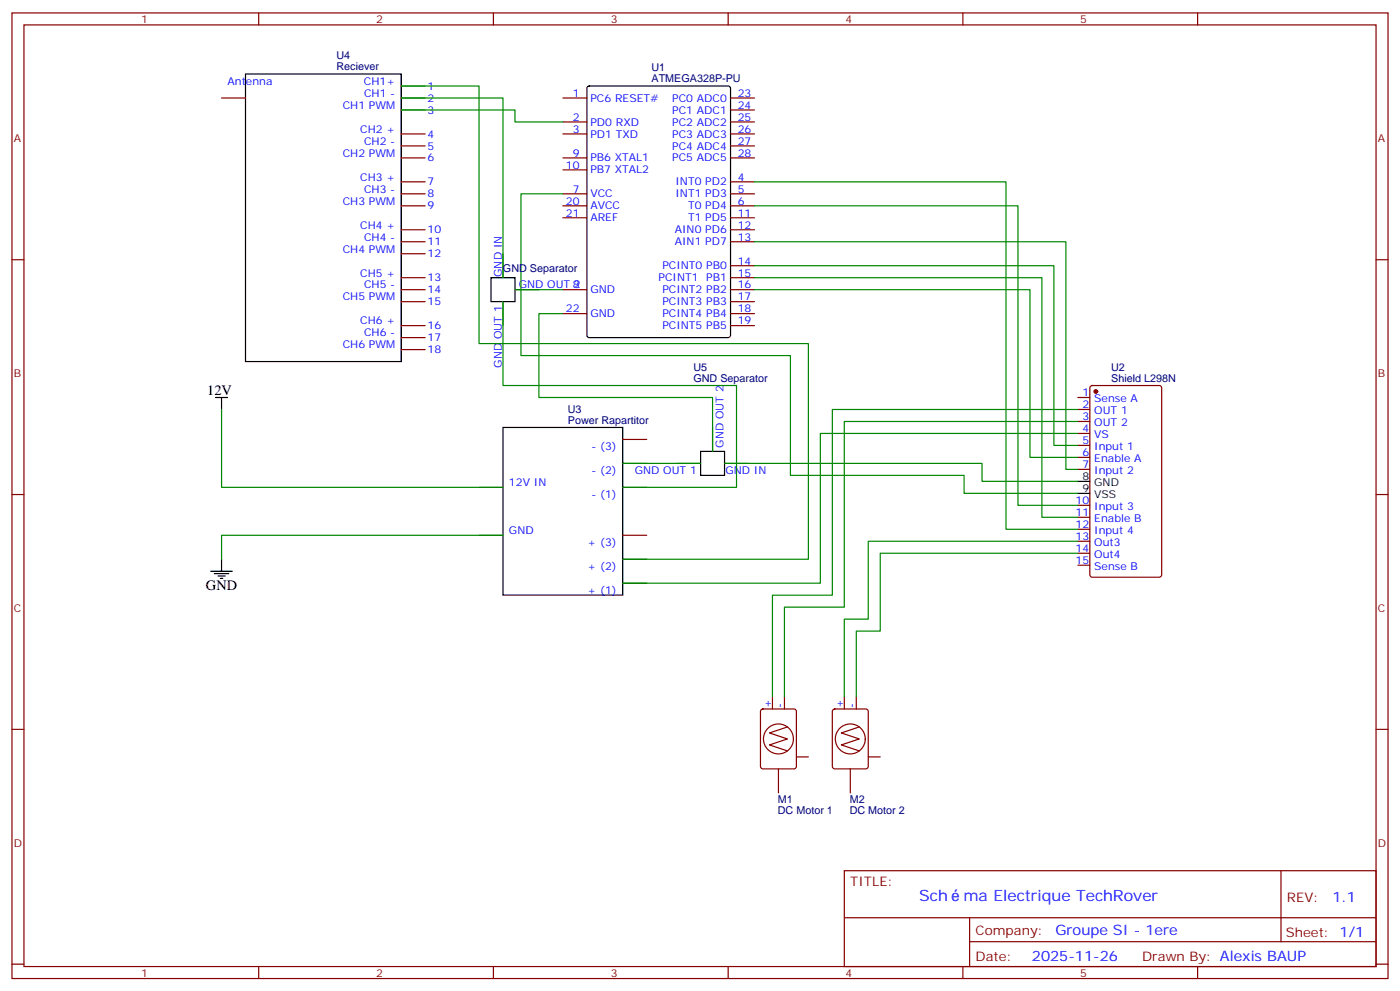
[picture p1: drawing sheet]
<svg xmlns="http://www.w3.org/2000/svg" width="412mm" height="292mm" viewBox="0 0 412 292" stroke-linecap="round" stroke-linejoin="round" font-family="sans-serif">
<g fill="none" stroke="#870000" stroke-width=".35">
<path d="M3.5 3.8h405.4v284.3h-405.4zM7.1 7.3h398.2v277.3h-398.2zM76.2 3.8v3.5M145.3 3.8v3.5M214.5 3.8v3.5M283.6 3.8v3.5M352.8 3.8v3.5M65.3 28.9h7M118.2 28.9h7M118.2 39.4h7M118.2 32.4h7M118.2 25.3h7"/>
<path d="M165.8 28.9h7.1M165.8 35.9h7.1M165.8 39.4h7.1M215.2 28.9h7M215.2 35.9h7M215.2 39.4h7M215.2 32.4h7M118.2 53.6h7M118.2 57.1h7M118.2 46.5h7M118.2 43h7M165.8 57.1h7.1"/>
<path d="M165.8 46.5h7.1M165.8 50h7.1M215.2 53.6h7M215.2 57.1h7M215.2 46.5h7M215.2 43h7M3.5 76.5h3.6M118.2 60.6h7M118.2 67.7h7M118.2 71.2h7M118.2 74.7h7M148.2 74.7v7.1"/>
<path d="M165.8 60.6h7.1M165.8 64.1h7.1M215.2 60.6h7M215.2 64.1h7M215.2 67.7h7M215.2 71.2h7M215.2 78.2h7M405.3 76.5h3.6M118.2 85.3h7M118.2 81.8h7M118.2 88.8h7M118.2 95.9h7"/>
<path d="M118.2 99.4h7M148.2 88.8v7.1M151.7 85.3h7M165.8 85.3h7.1M165.8 92.4h7.1M215.2 85.3h7M215.2 81.8h7M215.2 88.8h7M215.2 92.4h7M215.2 95.9h7M118.2 102.9h7M317.5 117.1h3.5"/>
<path d="M321.3 113.7l.4-.2h19.8l.6 .5 .1 55.3-.5 .6-20 .1-.6-.5-.1-55.3zM183.4 136.5h7.1M183.4 129.4h7.1M199.3 136.5h7.1M209.9 125.9v7M213.4 136.5h7.1M317.5 120.6h3.5M317.5 124.1h3.5M317.5 127.6h3.5M317.5 131.2h3.5M317.5 134.7h3.5M317.5 138.2h3.5"/>
<path d="M3.5 145.6h3.6M141.1 143.5h7.1M141.1 157.6h7.1M183.4 143.5h7.1M183.4 157.6h7.1M317.5 148.8h3.5M317.5 152.3h3.5M317.5 155.9h3.5M317.5 159.4h3.5M405.3 145.6h3.6M183.4 171.7h7.1M183.4 164.7h7.1"/>
<path d="M317.5 162.9h3.5M317.5 166.4h3.5M3.5 214.8h3.6M224.2 209l.5-.2h9.2l.6 .4 .1 16.5-.5 .7h-9.4l-.6-.4-.1-16.5zM227.5 205.2v3.6M231.1 205.2v3.6M232 214.1l-5.3 1.7 5.3 1.8-5.3 1.8 5.3 1.7M245.4 209l.5-.2h9.2l.6 .4 .1 16.5-.5 .7h-9.4l-.7-.4v-16.5zM248.7 205.2v3.6M252.2 205.2v3.6M253.1 214.1l-5.3 1.7 5.3 1.8-5.3 1.8 5.3 1.7M405.3 214.8h3.6"/>
<path d="M229.3 226.4v7.1M234.6 222.9h3.5M250.5 226.4v7.1M255.8 222.9h3.5M248.7 256.4h156.6v28.2h-156.6zM377.3 256.4v20.9M248.7 270.2h156.5M285.6 277.3h119.6M285.6 270.2v14.2M3.5 283.9h3.6M76.2 284.6v3.5M145.3 284.6v3.5"/>
<path d="M214.5 284.6v3.5M283.6 284.6v3.5M352.8 284.6v3.5M405.3 283.9h3.6"/>
<circle cx="229.3" cy="217.6" r="4.4"/>
<circle cx="250.5" cy="217.6" r="4.4"/>
</g>
<g fill="none" stroke="#000" stroke-width=".35">
<path d="M72.3 21.8h45.9v84.7h-45.9zM173.1 25.5l.5-.2h40.9l.6 .5 .1 72.9-.5 .7h-41.1l-.7-.4v-73zM144.6 81.8h7.1v7h-7.1zM63.5 117.1h3.5M65.3 117.1v3.5M148.2 125.9h35.2v49.4h-35.2zM206.4 132.9h7v7.1h-7zM317.5 141.7h3.5M317.5 145.3h3.5M62.1 168.2h6.3M63.1 168.9h4.3M64.2 169.6h2.1"/>
<path d="M64.9 170.3h.7M65.3 164.7v3.5"/>
</g>
<circle cx="322.8" cy="115.3" r=".53" fill="#870000" stroke="#870000" stroke-width=".35"/>
<g fill="none" stroke="#008700" stroke-width=".35">
<path d="M118.2 32.4h33.5v3.5h14.1M118.2 28.9h30v52.9M118.2 25.3h22.9v75.9h97v63.5h-54.7M165.8 57.1h-12.3v47.6h79.3v35.3h51.2v5.3h33.5M222.2 53.6h74.1v102.3h21.2M222.2 78.2h88.2v53h7.1M222.2 71.2h91.8v67h3.5M222.2 60.6h77.7v88.2h17.6M148.2 88.8v24.7h68.8v30h-33.6M151.7 85.3h14.1M165.8 92.4h-7.1v24.7h51.2v15.8M222.2 85.3h81.2v49.4h14.1"/>
<path d="M222.2 81.8h84.7v70.5h10.6M65.3 120.6v22.9h82.9M183.4 136.5h23M213.4 136.5h75.9v5.2h28.2M317.5 120.6h-72.3v54.7h-17.7v29.9M317.5 124.1h-68.8v54.7h-17.6v26.4M317.5 127.6h-75.8v44.1h-58.3M148.2 157.6h-82.9v7.1M317.5 159.4h-61.7v22.9h-7.1v22.9M317.5 162.9h-58.2v22.9h-7.1v19.4"/>
</g>
<g font-size="4.6" fill="#00f">
<text x="270.8" y="265.4">Sch</text>
<text x="283.8" y="265.4">ma Electrique TechRover</text>
</g>
<g font-size="4.2">
<text x="61" y="116.3">12V</text>
<text x="60.7" y="173.8">GND</text>
</g>
<g font-size="4.2" fill="#00f">
<text x="392.5" y="265.7">1.1</text>
<text x="310.9" y="275.2">Groupe SI - 1ere</text>
<text x="304" y="283">2025-11-26</text>
</g>
<g font-size="3.9" fill="#800">
<text x="250.5" y="261">TITLE:</text>
<text x="379.1" y="265.7">REV:</text>
<text x="287.4" y="275.2">Company:</text>
<text x="378.7" y="275.8">Sheet: 1/1</text>
<text x="287.4" y="282.9">Date:</text>
<text x="336.4" y="282.9">Drawn By: Alexis BAUP</text>
</g>
<g font-size="3.2" fill="#800">
<text x="41.6" y="6.8">1</text>
<text x="110.8" y="6.8">2</text>
<text x="179.9" y="6.8">3</text>
<text x="249.1" y="6.8">4</text>
<text x="318.2" y="6.8">5</text>
<text x="4.1" y="41.9">A</text>
<text x="405.9" y="41.9">A</text>
<text x="4.1" y="111.1">B</text>
<text x="405.9" y="111.1">B</text>
<text x="4.1" y="180.2">C</text>
<text x="405.9" y="180.2">C</text>
<text x="4.1" y="249.3">D</text>
<text x="405.9" y="249.3">D</text>
<text x="41.6" y="287.6">1</text>
<text x="110.8" y="287.6">2</text>
<text x="179.9" y="287.6">3</text>
<text x="249.1" y="287.6">4</text>
<text x="318.2" y="287.6">5</text>
</g>
<g font-size="3.2" fill="#000080">
<text x="99.1" y="17.5">U4</text>
<text x="99.1" y="20.5">Reciever</text>
<text x="191.9" y="21">U1</text>
<text x="191.9" y="24.2">ATMEGA328P-PU</text>
<text x="148.2" y="80">GND Separator</text>
<text x="204.3" y="112.5">GND Separator</text>
<text x="204.3" y="109.3">U5</text>
<text x="327.3" y="112.3">Shield L298N</text>
<text x="327.3" y="109.2">U2</text>
<text x="167.3" y="124.8">Power Rapartitor</text>
<text x="167.3" y="121.7">U3</text>
<text x="229.1" y="239.6">DC Motor 1</text>
<text x="229.1" y="236.4">M1</text>
<text x="250.3" y="239.6">DC Motor 2</text>
<text x="250.3" y="236.4">M2</text>
</g>
<g font-size="3.2" fill="#00f">
<text x="67" y="25">Antenna</text>
<text x="107.2" y="25">CH1+</text>
<text x="107.2" y="28.5">CH1 -</text>
<text x="125.9" y="26.4">1</text>
<text x="125.9" y="29.9">2</text>
<text x="168.7" y="28.5">1</text>
<text x="173.9" y="29.9">PC6 RESET#</text>
<text x="198" y="29.9">PC0 ADC0</text>
<text x="217.3" y="28.5">23</text>
<text x="101" y="32">CH1 PWM</text>
<text x="125.9" y="33.4">3</text>
<text x="168.7" y="35.6">2</text>
<text x="198" y="33.4">PC1 ADC1</text>
<text x="217.3" y="32">24</text>
<text x="217.3" y="35.6">25</text>
<text x="106.1" y="39.1">CH2 +</text>
<text x="125.9" y="40.5">4</text>
<text x="168.7" y="39.1">3</text>
<text x="173.9" y="37">PD0 RXD</text>
<text x="173.9" y="40.5">PD1 TXD</text>
<text x="198" y="37">PC2 ADC2</text>
<text x="198" y="40.5">PC3 ADC3</text>
<text x="217.3" y="39.1">26</text>
<text x="101" y="46.1">CH2 PWM</text>
<text x="107.2" y="42.6">CH2 -</text>
<text x="125.9" y="44">5</text>
<text x="125.9" y="47.6">6</text>
<text x="168.7" y="46.1">9</text>
<text x="173.9" y="47.6">PB6 XTAL1</text>
<text x="198" y="44">PC4 ADC4</text>
<text x="198" y="47.6">PC5 ADC5</text>
<text x="217.3" y="42.6">27</text>
<text x="217.3" y="46.1">28</text>
<text x="106.1" y="53.2">CH3 +</text>
<text x="166.7" y="49.7">10</text>
<text x="173.9" y="51.1">PB7 XTAL2</text>
<text x="217.3" y="53.2">4</text>
<text x="107.2" y="56.7">CH3 -</text>
<text x="125.9" y="54.6">7</text>
<text x="125.9" y="58.1">8</text>
<text x="168.7" y="56.7">7</text>
<text x="173.9" y="58.1">VCC</text>
<text x="199" y="54.6">INT0 PD2</text>
<text x="199" y="58.1">INT1 PD3</text>
<text x="217.3" y="56.7">5</text>
<text x="101" y="60.3">CH3 PWM</text>
<text x="125.9" y="61.7">9</text>
<text x="166.7" y="60.3">20</text>
<text x="166.7" y="63.8">21</text>
<text x="173.9" y="61.7">AVCC</text>
<text x="173.9" y="65.2">AREF</text>
<text x="202.7" y="61.7">T0 PD4</text>
<text x="202.7" y="65.2">T1 PD5</text>
<text x="217.3" y="60.3">6</text>
<text x="217.3" y="63.8">11</text>
<text x="106.1" y="67.3">CH4 +</text>
<text x="107.2" y="70.8">CH4 -</text>
<text x="125.9" y="68.7">10</text>
<text x="198.8" y="68.7">AIN0 PD6</text>
<text x="217.3" y="67.3">12</text>
<text x="217.3" y="70.8">13</text>
<text x="101" y="74.4">CH4 PWM</text>
<text x="125.9" y="72.2">11</text>
<text x="125.9" y="75.8">12</text>
<text x="198.8" y="72.2">AIN1 PD7</text>
<text x="217.3" y="77.9">14</text>
<text x="106.1" y="81.4">CH5 +</text>
<text x="125.9" y="82.8">13</text>
<text x="147.8" y="81.5" transform="rotate(-90 147.8 81.5)">GND IN</text>
<text x="194" y="82.8">PCINT1</text>
<text x="195.1" y="79.3">PCINT0 PB0</text>
<text x="208" y="82.8">PB1</text>
<text x="217.3" y="81.4">15</text>
<text x="101" y="88.5">CH5 PWM</text>
<text x="107.2" y="84.9">CH5 -</text>
<text x="125.9" y="86.4">14</text>
<text x="125.9" y="89.9">15</text>
<text x="152.8" y="84.9">GND OUT 2</text>
<text x="168.7" y="84.9">8</text>
<text x="173.9" y="86.4">GND</text>
<text x="195.1" y="86.4">PCINT2 PB2</text>
<text x="195.1" y="89.9">PCINT3 PB3</text>
<text x="217.3" y="84.9">16</text>
<text x="217.3" y="88.5">17</text>
<text x="106.1" y="95.5">CH6 +</text>
<text x="166.7" y="92">22</text>
<text x="173.9" y="93.4">GND</text>
<text x="195.1" y="93.4">PCINT4 PB4</text>
<text x="217.3" y="92">18</text>
<text x="217.3" y="95.5">19</text>
<text x="107.2" y="99.1">CH6 -</text>
<text x="125.9" y="96.9">16</text>
<text x="125.9" y="100.5">17</text>
<text x="195.1" y="96.9">PCINT5 PB5</text>
<text x="101" y="102.6">CH6 PWM</text>
<text x="125.9" y="104">18</text>
<text x="147.8" y="108.2" transform="rotate(-90 147.8 108.2)">GND OUT 1</text>
<text x="318.8" y="116.7">1</text>
<text x="322.3" y="118.5">Sense A</text>
<text x="318.8" y="120.2">2</text>
<text x="318.8" y="123.8">3</text>
<text x="322.3" y="122">OUT 1</text>
<text x="322.3" y="125.5">OUT 2</text>
<text x="213.1" y="131.8" transform="rotate(-90 213.1 131.8)">GND OUT 2</text>
<text x="318.8" y="127.3">4</text>
<text x="318.8" y="130.8">5</text>
<text x="322.3" y="129">VS</text>
<text x="174.2" y="132.6">- (3)</text>
<text x="318.8" y="134.3">6</text>
<text x="318.8" y="137.9">7</text>
<text x="322.3" y="132.6">Input 1</text>
<text x="322.3" y="136.1">Enable A</text>
<text x="149.9" y="143.2">12V IN</text>
<text x="174.2" y="139.6">- (2)</text>
<text x="187" y="139.6">GND OUT 1</text>
<text x="213.7" y="139.6">GND IN</text>
<text x="322.3" y="139.6">Input 2</text>
<text x="174.2" y="146.7">- (1)</text>
<text x="316.8" y="148.4">10</text>
<text x="316.8" y="152">11</text>
<text x="316.8" y="155.5">12</text>
<text x="322.3" y="150.2">Input 3</text>
<text x="322.3" y="153.7">Enable B</text>
<text x="149.9" y="157.3">GND</text>
<text x="173.1" y="160.8">+ (3)</text>
<text x="316.8" y="159">13</text>
<text x="322.3" y="157.3">Input 4</text>
<text x="322.3" y="160.8">Out3</text>
<text x="173.1" y="167.9">+ (2)</text>
<text x="316.8" y="162.6">14</text>
<text x="316.8" y="166.1">15</text>
<text x="322.3" y="164.3">Out4</text>
<text x="322.3" y="167.9">Sense B</text>
<text x="173.1" y="174.9">+ (1)</text>
<text x="227.2" y="208.6" transform="rotate(-90 227.2 208.6)">+</text>
<text x="230.7" y="208.6" transform="rotate(-90 230.7 208.6)">-</text>
<text x="248.4" y="208.6" transform="rotate(-90 248.4 208.6)">+</text>
<text x="251.9" y="208.6" transform="rotate(-90 251.9 208.6)">-</text>
</g>
<g font-size="3.2">
<text x="318.8" y="141.4">8</text>
<text x="322.3" y="143.2">GND</text>
<text x="318.8" y="144.9">9</text>
<text x="322.3" y="146.7">VSS</text>
</g>
</svg>
